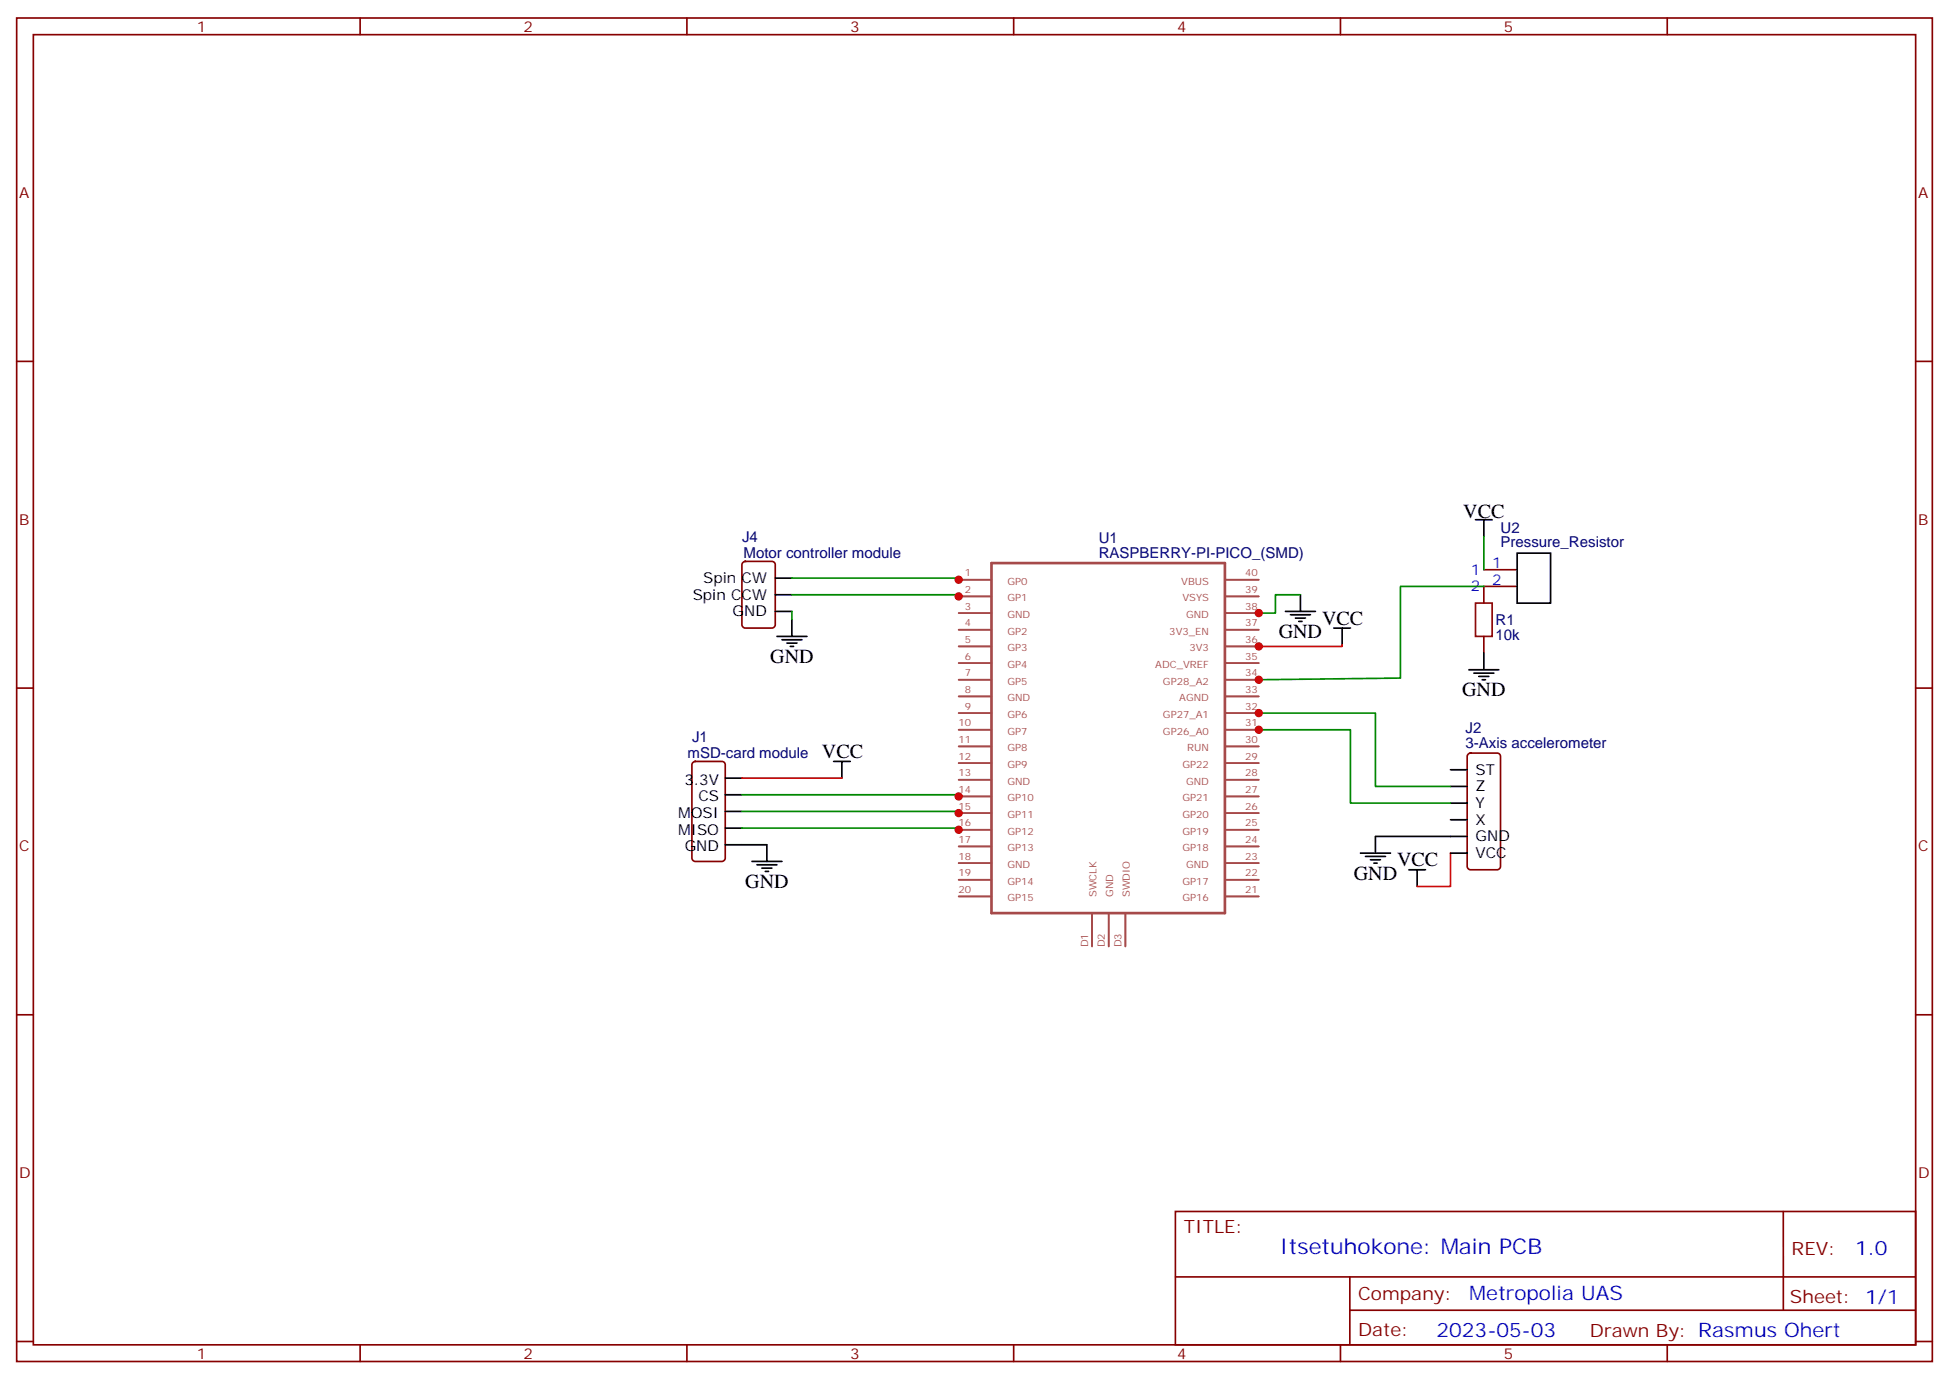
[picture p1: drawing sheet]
<svg xmlns="http://www.w3.org/2000/svg" width="412mm" height="292mm" viewBox="0 0 412 292" stroke-linecap="round" stroke-linejoin="round" font-family="sans-serif">
<g fill="none" stroke="#870000" stroke-width=".35">
<path d="M3.5 3.8h405.4v284.3h-405.4zM7.1 7.3h398.2v277.3h-398.2zM76.2 3.8v3.5M145.3 3.8v3.5M214.5 3.8v3.5M283.6 3.8v3.5M352.8 3.8v3.5M3.5 76.5h3.6M405.3 76.5h3.6M157.2 119l.5-.2h5.6a.71 .71 0 0 1 .7 .7v12.7a.76 .76 0 0 1-.7 .7h-5.6a.76 .76 0 0 1-.7-.7v-12.7zM314 120.6h7M314 134.7v3.5"/>
<path d="M321 124.1h-7v3.5M3.5 145.6h3.6M310.7 159.6l.4-.2h5.7a.71 .71 0 0 1 .7 .7v23.3a.76 .76 0 0 1-.7 .7h-5.7a.76 .76 0 0 1-.7-.7v-23.3zM405.3 145.6h3.6M146.6 161.4l.5-.3h5.7a.71 .71 0 0 1 .7 .8v19.7a.76 .76 0 0 1-.7 .7h-5.7a.76 .76 0 0 1-.7-.7v-19.7zM3.5 214.8h3.6M405.3 214.8h3.6M248.7 256.4h156.6v28.2h-156.6zM377.3 256.4v20.9M248.7 270.2h156.5M285.6 277.3h119.6M285.6 270.2v14.2"/>
<path d="M3.5 283.9h3.6M76.2 284.6v3.5M145.3 284.6v3.5M214.5 284.6v3.5M283.6 284.6v3.5M352.8 284.6v3.5M405.3 283.9h3.6"/>
</g>
<g fill="none" stroke="#a64a4a" stroke-width=".35">
<path d="M202.8 122.7h7M202.8 126.2h7M202.8 129.8h7M202.8 133.3h7M202.8 136.8h7M259.4 122.7h6.9M259.4 126.2h6.9M259.4 129.8h6.9M259.4 133.3h6.9M259.4 136.8h6.9M202.8 140.3h7M202.8 143.9h7"/>
<path d="M202.8 147.4h7M202.8 154.4h7M202.8 150.9h7M202.8 158h7M259.4 140.3h6.9M259.4 143.9h6.9M259.4 147.4h6.9M259.4 154.4h6.9M259.4 150.9h6.9M259.4 158h6.9M202.8 165h7M202.8 161.5h7"/>
<path d="M202.8 168.6h7M202.8 172.1h7M202.8 175.6h7M202.8 179.1h7M259.4 165h6.9M259.4 161.5h6.9M259.4 168.6h6.9M259.4 172.1h6.9M259.4 175.6h6.9M259.4 179.1h6.9M202.8 182.7h7M202.8 186.2h7"/>
<path d="M202.8 189.7h7M231.1 193.4v6.9M234.6 193.4v6.9M238.1 193.4v6.9M259.4 182.7h6.9M259.4 186.2h6.9M259.4 189.7h6.9"/>
</g>
<path d="M209.8 119.2h49.4v74.1h-49.4z" fill="none" stroke="#a64a4a" stroke-width=".56"/>
<g fill="none" stroke="#000" stroke-width=".35">
<path d="M312.2 110h3.5M314 110v3.5M321 117.1h7.1v10.5h-7.1zM164 122.3h3.6M164 129.4h3.6M164 125.9h3.6M164.4 134.7h6.3M165.5 135.4h4.2M166.5 136.1h2.1M167.2 136.8h.7M167.6 131.2v3.5M272 129.4h6.3"/>
<path d="M273 130.1h4.3M274.1 130.8h2.1M274.8 131.5h.7M275.2 125.9v3.5M282.2 132.9h3.6M284 132.9v3.6M314 138.2v3.5M310.8 141.7h6.3M311.9 142.5h4.2M312.9 143.2h2.1M313.6 143.9h.7M153.5 178.8h8.8v3.5"/>
<path d="M153.5 175.3h3.5M153.5 171.7h3.5M153.5 168.2h3.5M153.5 164.7h3.5M176.4 161.1h3.5M178.2 161.1v3.6M306.9 162.9h3.5M306.9 166.4h3.5M306.9 170h3.5M306.9 173.5h3.5M310.4 177h-19.4v3.6M159.1 182.3h6.4"/>
<path d="M160.2 183h4.2M161.2 183.7h2.1M161.9 184.4h.7M287.9 180.6h6.3M288.9 181.3h4.3M290 182h2.1M290.7 182.7h.7M298.1 184.1h3.5M299.9 184.1v3.5M306.9 180.6h3.5"/>
</g>
<path d="M284 136.5v.3h-17.7M157 164.7h21.2M306.9 180.6v7h-7" fill="none" stroke="#f00" stroke-width=".35"/>
<path d="M314 113.5v7.1M167.6 122.3h35.2v.4M167.6 125.9h35.2v.3M167.6 129.4v1.8M275.2 125.9h-5.3v3.9h-3.6M314 124.1h-17.7v19.4l-30 .4M266.3 150.9h24.7v15.5h15.9M266.3 154.4h19.5v15.6h21.1M157 175.3h45.8v.3M157 171.7h45.8v.4M157 168.2h45.8v.4" fill="none" stroke="#008700" stroke-width=".35"/>
<path d="M312.2 127.6h3.5v7.1h-3.5z" fill="none" stroke="#a10000" stroke-width=".35"/>
<g fill="#c00">
<circle cx="266.3" cy="136.8" r=".88"/>
<circle cx="266.3" cy="143.9" r=".88"/>
<circle cx="202.8" cy="175.6" r=".88"/>
<circle cx="202.8" cy="172.1" r=".88"/>
<circle cx="202.8" cy="168.6" r=".88"/>
<circle cx="266.3" cy="150.9" r=".88"/>
<circle cx="266.3" cy="154.4" r=".88"/>
<circle cx="202.8" cy="122.7" r=".88"/>
<circle cx="202.8" cy="126.2" r=".88"/>
<circle cx="266.3" cy="129.8" r=".88"/>
</g>
<text font-size="4.6" fill="#00f" x="270.8" y="265.4">Itsetuhokone: Main PCB</text>
<g font-size="4.2">
<text x="309.6" y="109.6">VCC</text>
<text x="270.6" y="135">GND</text>
<text x="279.8" y="132.2">VCC</text>
<text x="163" y="140.3">GND</text>
<text x="309.4" y="147.4">GND</text>
<text x="173.9" y="160.4">VCC</text>
<text x="295.6" y="183.4">VCC</text>
<text x="157.7" y="188">GND</text>
<text x="286.5" y="186.2">GND</text>
</g>
<g font-size="4.2" fill="#00f">
<text x="392.5" y="265.7">1.0</text>
<text x="310.9" y="275.2">Metropolia UAS</text>
<text x="304" y="283">2023-05-03</text>
</g>
<g font-size="3.9" fill="#800">
<text x="250.5" y="261">TITLE:</text>
<text x="379.1" y="265.7">REV:</text>
<text x="287.4" y="275.2">Company:</text>
<text x="378.7" y="275.8">Sheet: 1/1</text>
<text x="287.4" y="282.9">Date:</text>
<text x="336.4" y="282.9">Drawn By: Rasmus Ohert</text>
</g>
<g font-size="3.2" fill="#800">
<text x="41.6" y="6.8">1</text>
<text x="110.8" y="6.8">2</text>
<text x="179.9" y="6.8">3</text>
<text x="249.1" y="6.8">4</text>
<text x="318.2" y="6.8">5</text>
<text x="4.1" y="41.9">A</text>
<text x="405.9" y="41.9">A</text>
<text x="4.1" y="111.1">B</text>
<text x="405.9" y="111.1">B</text>
<text x="4.1" y="180.2">C</text>
<text x="405.9" y="180.2">C</text>
<text x="4.1" y="249.3">D</text>
<text x="405.9" y="249.3">D</text>
<text x="41.6" y="287.6">1</text>
<text x="110.8" y="287.6">2</text>
<text x="179.9" y="287.6">3</text>
<text x="249.1" y="287.6">4</text>
<text x="318.2" y="287.6">5</text>
</g>
<g font-size="3.2" fill="#000080">
<text x="317.5" y="112.7">U2</text>
<text x="157" y="114.6">J4</text>
<text x="157.3" y="118.2">Motor controller module</text>
<text x="232.5" y="118.1">RASPBERRY-PI-PICO_(SMD)</text>
<text x="232.5" y="114.9">U1</text>
<text x="317.5" y="115.9">Pressure_Resistor</text>
<text x="316.4" y="135.5">10k</text>
<text x="316.4" y="132.3">R1</text>
<text x="310.1" y="155.2">J2</text>
<text x="145.5" y="160.5">mSD-card module</text>
<text x="146.4" y="157">J1</text>
<text x="310.1" y="158.3">3-Axis accelerometer</text>
</g>
<g font-size="3.2">
<text x="148.8" y="123.4">Spin CW</text>
<text x="146.6" y="126.9">Spin CCW</text>
<text x="155" y="130.5">GND</text>
<text x="144.8" y="166.1">3.3V</text>
<text x="312.2" y="164">ST</text>
<text x="312.2" y="167.5">Z</text>
<text x="143.5" y="173.1">MOSI</text>
<text x="147.8" y="169.6">CS</text>
<text x="312.2" y="171">Y</text>
<text x="143.5" y="176.7">MISO</text>
<text x="312.2" y="174.6">X</text>
<text x="312.2" y="178.1">GND</text>
<text x="144.9" y="180.2">GND</text>
<text x="312.2" y="181.6">VCC</text>
</g>
<g font-size="3.2" fill="#00f">
<text x="311.2" y="121.6">1</text>
<text x="311.2" y="125.2">2</text>
<text x="315.7" y="120.2">1</text>
<text x="315.7" y="123.8">2</text>
</g>
<g font-size="2.1" fill="#a54b4b">
<text x="204.2" y="122">1</text>
<text x="204.2" y="125.5">2</text>
<text x="213.2" y="123.7">GP0</text>
<text x="249.9" y="123.7">VBUS</text>
<text x="263.5" y="125.5">39</text>
<text x="263.5" y="122">40</text>
<text x="204.2" y="129.1">3</text>
<text x="213.2" y="127.3">GP1</text>
<text x="213.2" y="130.8">GND</text>
<text x="250.2" y="127.3">VSYS</text>
<text x="251" y="130.8">GND</text>
<text x="263.5" y="129.1">38</text>
<text x="204.2" y="132.6">4</text>
<text x="204.2" y="136.1">5</text>
<text x="213.2" y="134.3">GP2</text>
<text x="213.2" y="137.8">GP3</text>
<text x="247.4" y="134.3">3V3_EN</text>
<text x="251.7" y="137.8">3V3</text>
<text x="263.5" y="136.1">36</text>
<text x="263.5" y="132.6">37</text>
<text x="204.2" y="139.6">6</text>
<text x="204.2" y="143.2">7</text>
<text x="213.2" y="141.4">GP4</text>
<text x="244.5" y="141.4">ADC_VREF</text>
<text x="263.5" y="139.6">35</text>
<text x="263.5" y="143.2">34</text>
<text x="204.2" y="146.7">8</text>
<text x="213.2" y="144.9">GP5</text>
<text x="213.2" y="148.4">GND</text>
<text x="246.1" y="144.9">GP28_A2</text>
<text x="249.5" y="148.4">AGND</text>
<text x="263.5" y="146.7">33</text>
<text x="202.8" y="153.8">10</text>
<text x="204.2" y="150.2">9</text>
<text x="213.2" y="152">GP6</text>
<text x="213.2" y="155.5">GP7</text>
<text x="246.1" y="155.5">GP26_A0</text>
<text x="246.1" y="152">GP27_A1</text>
<text x="263.5" y="153.8">31</text>
<text x="263.5" y="150.2">32</text>
<text x="202.8" y="157.3">11</text>
<text x="202.8" y="160.8">12</text>
<text x="213.2" y="159">GP8</text>
<text x="251.2" y="159">RUN</text>
<text x="263.5" y="157.3">30</text>
<text x="263.5" y="160.8">29</text>
<text x="202.8" y="164.3">13</text>
<text x="202.8" y="167.9">14</text>
<text x="213.2" y="166.1">GND</text>
<text x="213.2" y="162.5">GP9</text>
<text x="250.2" y="162.5">GP22</text>
<text x="251" y="166.1">GND</text>
<text x="263.5" y="164.3">28</text>
<text x="263.5" y="167.9">27</text>
<text x="202.8" y="171.4">15</text>
<text x="213.2" y="169.6">GP10</text>
<text x="213.2" y="173.1">GP11</text>
<text x="250.2" y="173.1">GP20</text>
<text x="250.2" y="169.6">GP21</text>
<text x="263.5" y="171.4">26</text>
<text x="202.8" y="174.9">16</text>
<text x="202.8" y="178.4">17</text>
<text x="213.2" y="176.7">GP12</text>
<text x="250.2" y="176.7">GP19</text>
<text x="263.5" y="178.4">24</text>
<text x="263.5" y="174.9">25</text>
<text x="202.8" y="182">18</text>
<text x="202.8" y="185.5">19</text>
<text x="213.2" y="183.7">GND</text>
<text x="213.2" y="180.2">GP13</text>
<text x="250.2" y="180.2">GP18</text>
<text x="251" y="183.7">GND</text>
<text x="263.5" y="182">23</text>
<text x="263.5" y="185.5">22</text>
<text x="202.8" y="189">20</text>
<text x="213.2" y="187.2">GP14</text>
<text x="213.2" y="190.8">GP15</text>
<text x="232" y="189.9" transform="rotate(-90 232 189.9)">SWCLK</text>
<text x="235.5" y="189.9" transform="rotate(-90 235.5 189.9)">GND</text>
<text x="239.1" y="189.9" transform="rotate(-90 239.1 189.9)">SWDIO</text>
<text x="250.2" y="190.8">GP16</text>
<text x="250.2" y="187.2">GP17</text>
<text x="263.5" y="189">21</text>
<text x="230.3" y="200.5" transform="rotate(-90 230.3 200.5)">D1</text>
<text x="233.8" y="200.5" transform="rotate(-90 233.8 200.5)">D2</text>
<text x="237.3" y="200.5" transform="rotate(-90 237.3 200.5)">D3</text>
</g>
</svg>
